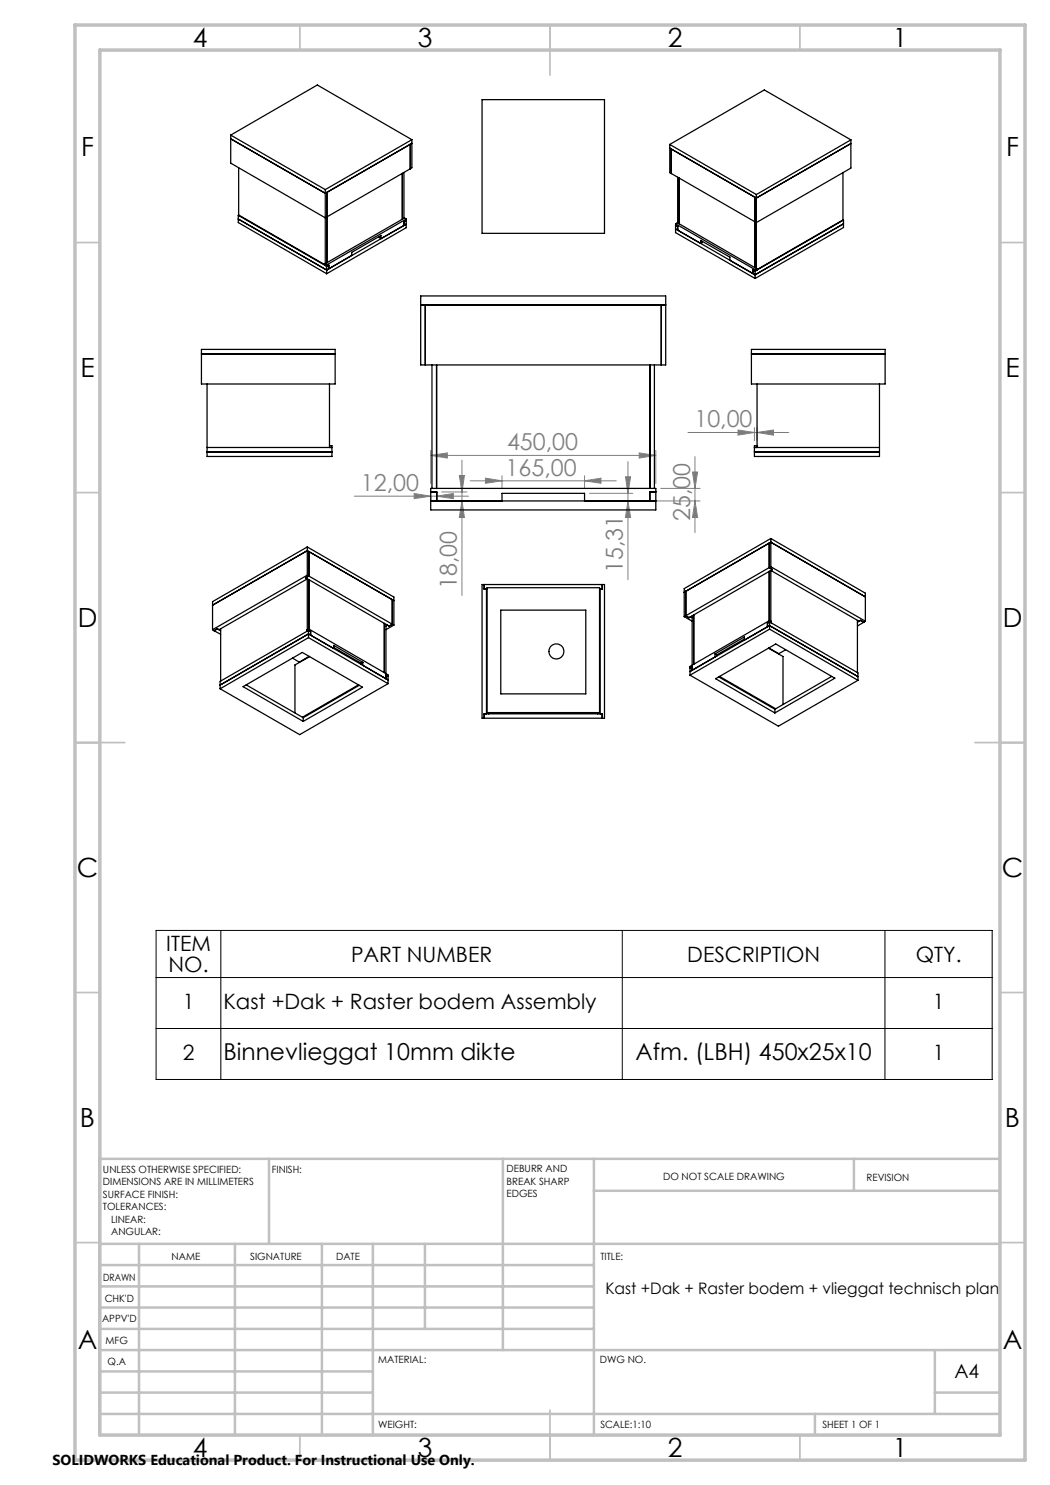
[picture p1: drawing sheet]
<svg xmlns="http://www.w3.org/2000/svg" width="210mm" height="297mm" viewBox="0 0 210 297" stroke-linecap="round" stroke-linejoin="round" font-family="sans-serif">
<g fill="none" stroke="#808080" stroke-width=".2">
<path d="M70.9 99.2h22.8M82.8 98.7l3.3 .5-3.3 .5zM86.1 91.1l3.4-.5v1zM86.1 90.1v6.6M86.1 91.1h45.1M86.1 99.4v.8M87.3 99.2l3.4-.5v1zM87.3 99.4v.8M88.3 98.4h5.1M91.9 95.1h1l-.5 3.3zM92.4 92v27.1M94.1 96.2h29.2"/>
<path d="M97.1 95.6l3.3 .6-3.3 .5zM100.4 95.1v2.5M116.9 96.2l3.3-.6v1.1zM116.9 95.1v2.5M117.9 98.7h8.7M125.1 95.4h1l-.5 3.3zM125.6 92.3v23.7M127.8 90.6l3.4 .5-3.4 .5zM131.2 90.1v6.6M132.2 97.7h7.8M137.6 86.5h20.2M138.5 94.4h1l-.5 3.3z"/>
<path d="M139 91.3v15.2M147.6 86l3.3 .5-3.3 .5zM150.9 85.5v2.7M151.4 86.5l3.3-.5v1zM151.4 85.5v2.7M88.3 100.2h5.1M92.4 100.2l.5 3.3h-1zM117.9 100.2h8.7M125.6 100.2l.5 3.3h-1zM131 100.2h9M139 100.2l.5 3.3h-1z"/>
</g>
<path d="M31.2 186.1h167.2v29.8h-167.2zM31.2 195.5h167.2M44.2 186.1v29.8M124.5 186.1v29.8M177 186.1v29.8M31.2 205.7h167.2" fill="none" stroke="#000" stroke-width=".2"/>
<g fill="none" stroke="#c0c0c0" stroke-width=".35">
<path d="M60 5v5M110 5v10M160 5v5M15 48.5h5M200 48.5h5M15 98.5h5M200 98.5h5M15 148.5h10M195 148.5h10M15 198.5h5M200 198.5h5M15 248.5h5"/>
<path d="M200 248.5h5M60 287v5M110 282v10M160 287v5"/>
</g>
<g fill="none" stroke="#c0c0c0" stroke-width=".5">
<path d="M53.8 231.8v17M100.6 231.8v38.2M118.8 231.8v55.2M118.8 238.2h81.2M170.8 231.8v6.4M200 231.8h-180v55.2M20 248.8h180M20 257.3h98.8M20 253h98.8M27.8 248.8v38.2M47 248.8v38.2M64.4 248.8v38.2"/>
<path d="M74.6 248.8v38.2M85 248.8v17M20 265.8h98.8M20 261.5h98.8M20 278.5h54.6M20 274.3h54.6M20 270h180M187 278.5h13M187 270v12.8M20 282.8h180M163 282.8v4.2"/>
</g>
<path d="M15 5h190v287h-190zM20 10h180v277h-180z" fill="none" stroke="#c0c0c0" stroke-width=".7"/>
<g fill="#808080">
<path d="M87.3 99.2l3.4-.5v1zM82.8 98.7l3.3 .5-3.3 .5z"/>
<path d="M92.4 100.2l.5 3.3h-1zM91.9 95.1h1l-.5 3.3z"/>
<path d="M125.6 100.2l.5 3.3h-1zM125.1 95.4h1l-.5 3.3z"/>
<path d="M138.5 94.4h1l-.5 3.3zM139 100.2l.5 3.3h-1z"/>
<path d="M147.6 86l3.3 .5-3.3 .5zM151.4 86.5l3.3-.5v1z"/>
<path d="M86.1 91.1l3.4-.5v1zM127.8 90.6l3.4 .5-3.4 .5zM97.1 95.6l3.3 .6-3.3 .5zM116.9 96.2l3.3-.6v1.1z"/>
</g>
<g fill="none" stroke="#000" stroke-width=".25">
<path d="M96.4 19.9h24.5v26.8h-24.5zM46.1 27v5.6l19 11 17-9.8M46.1 27.8l19 10.9M46.1 27l17.4-10 18.9 10.9M46.1 27l19 10.9M47.7 33.5v9.5M65.1 38.7l.3-.2v14.1M65.1 37.9v14.8M80.5 34.7v9.1M80.8 34.5v9.1M82.1 33.8v-4.9l.3-.2-17.3 10M82.4 27.9v5.6l-.3 .3"/>
<path d="M82.4 27.9l-17.3 10M133.9 28.9v5.6l.4 .2M133.9 28.9l17.4 10M134.3 34.7v-4.9l-.4-.2 17.4 10M135.5 35.5v9.1M135.9 35.6v9.2M151.3 39.6l-.3-.2v14.1M151.3 38.9v14.8M168.6 34.5v9.5M170.2 28v5.6l-18.9 10.9-17-9.8M170.2 28.7l-18.9 10.9M170.2 28l-17.3-10-19 10.9"/>
<path d="M170.2 28l-18.9 10.9M47.7 43.8l17.6 10.2M47.7 43.1v1.4l17.6 10.2M47.7 43.1l17.6 10.2M47.7 43l17.3 9.9M47.7 43v.1M65 52.8v.3l.3 .2M65 52.8l.3 .2M65.3 53v1.7M65.3 53.3l.5-.3v.8M75.8 47.3v.2l.4 .2v-.6l-5.9 3.4v.6l-5 2.9M81.2 43.8l-.3-.2-15.9 9.2"/>
<path d="M81.2 43.8l-15.9 9.2M81.2 43.8v1.7l-15.9 9.2M81.2 44.1l-.4 .2v.8l.4-.3-15.9 9.2M84.1 59.2h49v13.8h-49zM135.1 44.8l15.9 9.1M135.1 44.8l.4-.2 15.9 9.2M135.1 44.8v1.7l15.9 9.2M135.1 45l.4 .3v.7l-.4-.2 15.9 9.2M140.5 48.3v.2l-.4 .2v-.6l5.9 3.3v.7M151 53.9v1.8M151 54.2l-.4-.2v.7l.4 .3M151.4 53.8l-.4 .1"/>
<path d="M151.4 53.8v.2l-.4 .2M168.6 44l-17.2 9.9M168.6 44h.1M168.7 44l-17.7 10.2M168.7 44v1.5l-17.7 10.2M168.7 44.8l-17.7 10.2M40.3 69.9h26.7v6.9h-26.7zM40.3 70.8h26.7M41.4 76.8v14.5h25v-2.2h-.5M65.9 76.8v12.7M84.1 61h49M85.1 61v12"/>
<path d="M86.4 73v24.7M87.3 73v24.7M130 73v24.7M130.9 73v24.7M132.3 61v12M150.3 69.9h26.7v6.9h-26.7zM150.3 70.8h26.7M151.4 76.8v12.7M175.9 76.8v14.5h-25v-2.2h.5M41.4 89.5h25M41.4 90.4h25M86.1 97.7h45.1v4.3h-45.1z"/>
<path d="M86.1 98.4h1.2v1.8M131.2 98.4h-1.2v1.8M150.9 89.5h25M150.9 90.4h25M61.1 115.6l16.7 9.6M61.1 115.6l.4 .2M61.5 110.1l.3 .2v4.9M61.5 109.4v5.6M61.5 115.8v10.1M61.5 110.1l17.3 10-.3-.2v4.9M61.5 109.4l17.3 10v5.6M61.5 115l-19 10.9"/>
<path d="M61.5 115l.3 .2M61.5 115.8l-17.7 10.1-.3-.1M61.5 110.1l-19 10.9M61.5 109.4l-19 10.9v5.6M61.8 116v9.8M61.8 115.2l-.7 .4M61.8 115.2l16.7 9.6M86.1 100.2h45.1M96.4 116.9h24.5v26.7h-24.5zM96.8 116.9v.9h.6M97.3 117.8v25M97.4 117.5h22.5v25h-22.5z"/>
<path d="M100.4 100.2v-1.5h16.5v1.5M120 117.8v25M120.4 116.9v.9h-.5M137.2 118.2v5M153.8 108.6v4.9M153.8 114.3v9.8M153.8 113.5l.7 .4M153.8 113.5l-16.6 9.7M153.8 108.6l-16.6 9.6M154.2 107.7v5.6M154.2 114.1v10.1M154.2 114.1l17.6 10.1 .3-.1"/>
<path d="M154.2 113.3l-.4 .2M154.2 113.3l18.9 10.9M154.2 108.4l-.4 .2M154.2 108.4l18.9 11M154.2 107.7l18.9 10.9v5.6M154.2 107.7l-17.4 10v5.6M154.2 108.4l-17.4 10.1 .4-.3M154.5 113.9l-16.7 9.6M154.5 113.9l-.3 .2M42.5 125.9l.3 .2M42.8 126.1l1.3 .8M43.5 125.8l-.7 .3"/>
<path d="M43.5 125.8l.6 .3M44.1 125.8v10.4M48.6 137.3l11.9-6.8 12 6.9-11.9 6.9zM49.2 137l11.4 6.5M58.5 131.6l1.4 .8M59.9 132.4v.1M61.7 125.8v1.7M61.7 125.8l15.9 9.2v1.7M61.7 126.8l15.9 9.2-.4-.3v-.7l.4 .3M61.7 126.1l.4 .2v.7l-.4-.2M61.7 125.8l-.4 .2v.3l.4-.2M61.7 126.8l-17.7 10.2"/>
<path d="M61.7 126.1l-17.7 10.2v1.5M61.7 127.5l-17.7 10.3M61.7 127.5l15.9 9.2M61.8 131.3l-1.9 1.1M61.9 131.3l-2.9 1.7v9.6M66.7 129.7v-.6l5.9 3.4M66.7 129.5l5.5 3.1M71.7 137l-11.2 6.4M71.9 137.1l-11.3 6.4M72.2 132.6v.3M72.6 132.5v.6M72.6 132.5l-.4 .1"/>
<path d="M76.9 124.7v9.8M77.2 124.8v9.9M77.2 125.2l.3-.2 .3 .2M77.6 136.7l-17.7 10.2-15.9-9.1M78.5 124.8l-.7 .4M78.5 124.8l.3 .2M78.8 125l-1.6 .9M100.2 122h17v16.8h-17zM136.8 123.3l1.6 .9M137.2 123.2l.6 .3M137.2 123.2l-.4 .1M137.8 123.5l.3-.2 .3 .2"/>
<path d="M138 133.6l.4-.3v.8M138 135l17.7 10.2 15.9-9.1M138.4 123.2v9.8M138.7 123v9.9M143 130.8l.4 .2M143.1 135.7l12.1-6.9 11.8 6.8-12 7zM143.4 131v.2M143.8 135.4l11.2 6.4M143.9 135.3l11.2 6.4M148.9 127.8l-5.5 3.2M153.5 125.3l-4.6 2.7v-.6l-5.9 3.4M153.7 129.6l2.9 1.7v9.6"/>
<path d="M153.8 129.6l2 1.1M153.9 124.1l-15.9 9.2v1.7M153.9 124.1v1.7M153.9 124.4l-.4 .2v.7M153.9 125.1l-15.9 9.2 5-2.9v-.6M153.9 124.1l.4 .2v.3l-.4-.2M153.9 125.1l-.4 .2M153.9 125.1l17.7 10.2M153.9 124.4l17.7 10.2v1.5M153.9 125.8l-15.9 9.2M153.9 125.8l17.7 10.3M155.8 130.7v.1"/>
<path d="M157.1 130l-1.3 .7M166.3 135.3l-11.3 6.5M171.5 124.1v10.4M172.1 124.1l-.6 .4M172.1 124.1l.7 .4M172.8 124.5l-1.3 .7M173.1 124.2l-.3 .3M60.6 143.5v.8M96.8 143.6v-.8h23.6v.8M97.8 142.5v.3M119.6 142.5v.3M155 141.8v.8"/>
<circle cx="111.3" cy="130.3" r="1.5"/>
</g>
<g font-size="5.3">
<text x="38.5" y="9.5">4</text>
<text x="83.5" y="9.5">3</text>
<text x="133.6" y="9.5">2</text>
<text x="178.6" y="9.5">1</text>
<text x="16.2" y="31.3">F</text>
<text x="201.2" y="31.3">F</text>
<text x="16.1" y="75.5">E</text>
<text x="201.1" y="75.5">E</text>
<text x="15.5" y="125.5">D</text>
<text x="200.5" y="125.5">D</text>
<text x="15.4" y="175.5">C</text>
<text x="200.4" y="175.5">C</text>
<text x="16" y="225.5">B</text>
<text x="201" y="225.5">B</text>
<text x="15.5" y="269.8">A</text>
<text x="200.5" y="269.8">A</text>
<text x="38.5" y="291.5">4</text>
<text x="83.5" y="291.5">3</text>
<text x="133.6" y="291.5">2</text>
<text x="178.6" y="291.5">1</text>
</g>
<g font-size="4.7" fill="#808080">
<text x="138.9" y="85.5">10,00</text>
<text x="101.1" y="95.1">165,00</text>
<text x="101.4" y="90.1">450,00</text>
<text x="72.2" y="98.2">12,00</text>
<text x="138" y="104.2" transform="rotate(-90 138 104.2)">25,00</text>
<text x="91.4" y="117.8" transform="rotate(-90 91.4 117.8)">18,00</text>
<text x="124.6" y="114.6" transform="rotate(-90 124.6 114.6)">15,31</text>
</g>
<g font-size="4.7">
<text x="44.7" y="212">Binnevlieggat 10mm dikte</text>
<text x="127.1" y="212">Afm. (LBH) 450x25x10</text>
</g>
<g font-size="4.2">
<text x="33.3" y="190.3">ITEM</text>
<text x="33.7" y="194.4">NO.</text>
<text x="70.2" y="192.3">PART NUMBER</text>
<text x="137.5" y="192.3">DESCRIPTION</text>
<text x="183.1" y="192.3">QTY.</text>
<text x="36.5" y="201.7">1</text>
<text x="44.7" y="201.7">Kast +Dak + Raster bodem Assembly</text>
<text x="186.6" y="201.7">1</text>
<text x="36.5" y="211.9">2</text>
<text x="186.6" y="211.9">1</text>
</g>
<text font-size="3.9" x="190.9" y="275.5">A4</text>
<text font-size="3.2" x="121.1" y="258.9">Kast +Dak + Raster bodem + vlieggat technisch plan</text>
<text font-size="2.9" x="10.5" y="292.9">SOLIDWORKS Educational Product. For Instructional Use Only.</text>
<g font-size="2">
<text x="20.6" y="234.6">UNLESS OTHERWISE SPECIFIED:</text>
<text x="20.6" y="237.1">DIMENSIONS ARE IN MILLIMETERS</text>
<text x="20.6" y="239.6">SURFACE FINISH:</text>
<text x="54.4" y="234.6">FINISH:</text>
<text x="101.3" y="234.5">DEBURR AND</text>
<text x="101.3" y="237">BREAK SHARP</text>
<text x="101.3" y="239.5">EDGES</text>
<text x="132.6" y="236">DO NOT SCALE DRAWING</text>
<text x="173.3" y="236.2">REVISION</text>
<text x="20.6" y="242.1">TOLERANCES:</text>
<text x="22.2" y="244.6">LINEAR:</text>
<text x="22.2" y="247.1">ANGULAR:</text>
<text x="34.3" y="252">NAME</text>
<text x="50" y="251.9">SIGNATURE</text>
<text x="67.2" y="251.9">DATE</text>
<text x="120.1" y="251.9">TITLE:</text>
<text x="20.6" y="256.1">DRAWN</text>
<text x="20.9" y="260.3">CHK'D</text>
<text x="20.4" y="264.4">APPV'D</text>
<text x="21.1" y="268.8">MFG</text>
<text x="21.5" y="273">Q.A</text>
<text x="75.6" y="272.5">MATERIAL:</text>
<text x="120" y="272.5">DWG NO.</text>
<text x="75.6" y="285.5">WEIGHT:</text>
<text x="120.1" y="285.6">SCALE:1:10</text>
<text x="164.5" y="285.6">SHEET 1 OF 1</text>
</g>
</svg>
